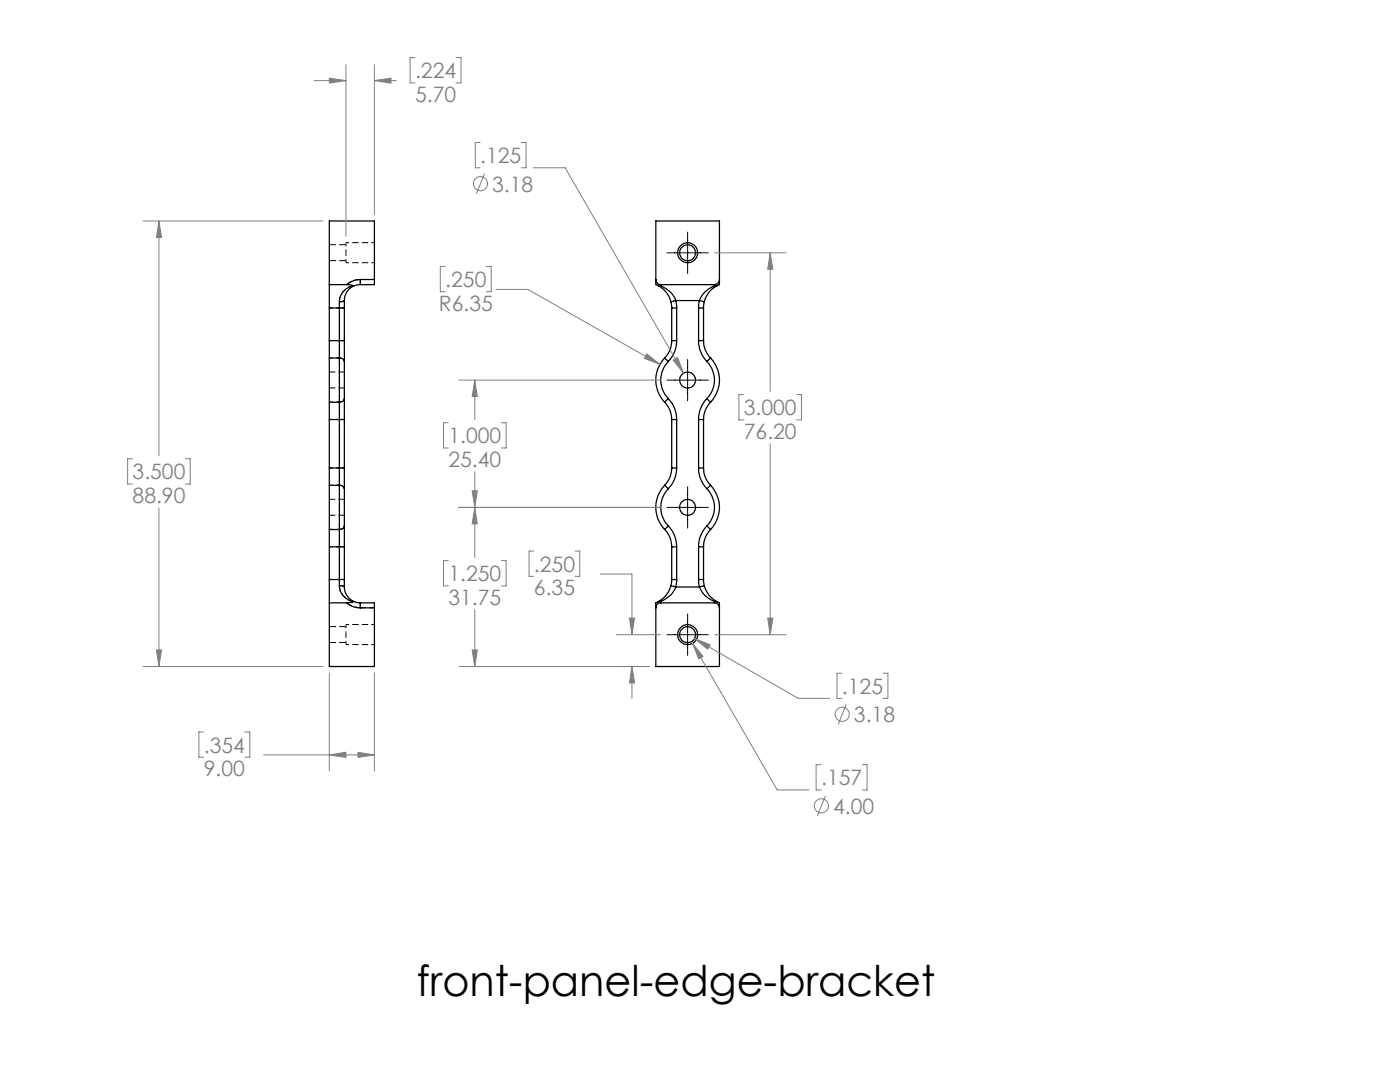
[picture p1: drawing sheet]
<svg xmlns="http://www.w3.org/2000/svg" width="279mm" height="216mm" viewBox="0 0 279 216" stroke-linecap="round" stroke-linejoin="round" font-family="sans-serif">
<g fill="none" stroke="#000" stroke-width=".25">
<path d="M65.7 56.8v4.7M65.7 56.8h3.5M68.7 60l-.3 .1-.7 .1M68.7 60v1.5M69.2 56.8l1.1 .2M70.3 57a3.5 3.5 0 0 0-2.6 3.2M70.3 57h.3M70.6 57a3.3 3.3 0 0 0-1.9 3M71.9 55.8v1M71.9 56.8l-1.3 .2M71.9 55.8a4.4 4.4 0 0 0-2.7 1M71.9 55.8h2.8"/>
<path d="M74.7 55.8v1h-2.8M74.7 55.8v-11.7h-9v12.7M130.9 55.8a1.02 1.02 0 0 0 1 1M130.9 55.8v1l.4 .2M130.9 55.8v-11.7h12.7v11.7M131.3 57h.6M131.3 57a4.9 4.9 0 0 1 2.6 3.2M131.9 56.8v.2M131.9 57l.5 .3a4.7 4.7 0 0 1 2.5 2.7M131.9 56.8h10.7M134.9 60l-1 .2M134.9 60l.1 1.5"/>
<path d="M134.9 60h4.7M139.6 60l.9 .2M139.6 60l-.2 1.5M142.6 56.8v.2M142.6 57a5.1 5.1 0 0 0-3 3M143.2 57h-.6M143.2 57a4.9 4.9 0 0 0-2.7 3.2M143.6 55.8a1.02 1.02 0 0 1-1 1M143.6 55.8v.4a.5 .5 0 0 1-.4 .8M65.7 71.4v8.9M65.7 68v3.4M65.7 61.5h2"/>
<path d="M65.7 61.5v6.5M65.7 71.4h2M65.7 68h2M67.7 60.2v1.3M67.7 71.4v8.9M67.7 71.4a.9 .9 0 0 1 1 .7M67.7 68v3.4M67.7 68h1M67.7 61.5h1M67.7 61.5v6.5M68.7 72.1v7.5M68.7 79.6a.88 .88 0 0 1-1 .7"/>
<path d="M68.7 68v4.1M68.7 79.6v4.1M68.7 61.5v6.5M132.6 71.4a6.4 6.4 0 0 0 0 8.9M132.6 71.4l.8 .7M133.4 79.6a5.9 5.9 0 0 1 1.6 4.1M133.4 79.6l-.8 .7M133.4 72.1a5.3 5.3 0 0 0 0 7.5M133.9 60.2l.2 1.3M134.1 68h.9M134.1 61.5h.9M134.1 68a4.8 4.8 0 0 1-1.5 3.4"/>
<path d="M134.1 61.5v6.5M135 68a5.9 5.9 0 0 1-1.6 4.1M135 61.5v6.5M139.4 68a5.9 5.9 0 0 0 1.7 4.1M139.4 68h1M139.4 61.5h1M139.4 61.5v6.5M140.4 68a4.8 4.8 0 0 0 1.4 3.4M140.4 61.5v6.5M140.5 60.2l-.1 1.3M141.1 79.6l.7 .7M141.1 72.1a5.3 5.3 0 0 1 0 7.5"/>
<path d="M141.1 79.6a5.9 5.9 0 0 0-1.7 4.1M141.8 71.4a6.4 6.4 0 0 1 0 8.9M141.8 71.4l-.7 .7M65.7 96.8v8.9M65.7 93.4v3.4M65.7 80.3v3.4M65.7 83.7v9.7M65.7 96.8h2M65.7 80.3h2M65.7 93.4h2M65.7 83.7h2M67.7 96.8v8.9"/>
<path d="M67.7 96.8a.9 .9 0 0 1 1 .7M67.7 93.4v3.4M67.7 80.3v3.4M67.7 93.4h1M67.7 83.7h1M67.7 83.7v9.7M68.7 97.5v7.5M68.7 93.4v4.1M68.7 83.7v9.7M132.6 96.8a6.4 6.4 0 0 0 0 8.9M132.6 96.8l.8 .7M132.6 80.3a4.8 4.8 0 0 1 1.5 3.4"/>
<path d="M133.4 97.5a5.3 5.3 0 0 0 0 7.5M134.1 83.7h.9M134.1 93.4h.9M134.1 93.4a4.8 4.8 0 0 1-1.5 3.4M134.1 83.7v9.7M135 93.4a5.9 5.9 0 0 1-1.6 4.1M135 83.7v9.7M139.4 93.4a5.9 5.9 0 0 0 1.7 4.1M139.4 93.4h1M139.4 83.7h1M139.4 83.7v9.7M140.4 93.4a4.8 4.8 0 0 0 1.4 3.4"/>
<path d="M140.4 83.7v9.7M141.1 97.5a5.3 5.3 0 0 1 0 7.5M141.8 96.8l-.7 .7M141.8 80.3a4.8 4.8 0 0 0-1.4 3.4M141.8 96.8a6.4 6.4 0 0 1 0 8.9M65.7 115.6v4.7M65.7 105.7v3.4M65.7 115.6h2M65.7 109.1v6.5M65.7 105.7h2M65.7 109.1h2M67.7 115.6v1.3"/>
<path d="M67.7 116.9a3.5 3.5 0 0 0 2.6 3.2M67.7 116.9h.7l.3 .2M67.7 105.7v3.4M67.7 109.1h1M67.7 115.6h1M67.7 109.1v6.5M68.7 105a.88 .88 0 0 1-1 .7M68.7 117.1a3.2 3.2 0 0 0 1.9 2.9M68.7 105v4.1M68.7 115.6v1.5M68.7 109.1v6.5M132.6 105.7a4.8 4.8 0 0 1 1.5 3.4"/>
<path d="M133.4 105l-.8 .7M133.4 105a5.9 5.9 0 0 1 1.6 4.1M133.9 116.9l-.7 1.5a4.7 4.7 0 0 1-1.9 1.7M133.9 116.9l1 .2M134.1 109.1h.9M134.1 115.6h.9M134.1 115.6l-.2 1.3M134.1 109.1v6.5M134.9 117.1l-.2 .5a5.4 5.4 0 0 1-2.8 2.4M134.9 117.1h4.7M135 115.6l-.1 1.5M135 109.1v6.5"/>
<path d="M139.4 115.6l.2 1.5M139.4 115.6h1M139.4 109.1h1M139.4 109.1v6.5M139.6 117.1l.2 .5a5.4 5.4 0 0 0 2.8 2.4M140.4 115.6l.1 1.3M140.4 109.1v6.5M140.5 116.9l.5 1a4.6 4.6 0 0 0 2.2 2.2M140.5 116.9l-.9 .2M141.1 105a5.9 5.9 0 0 0-1.7 4.1M141.1 105l.7 .7M141.8 105.7a4.8 4.8 0 0 0-1.4 3.4"/>
<path d="M65.7 120.3h3.5M65.7 120.3v12.7h9v-11.7M69.2 120.3a4.1 4.1 0 0 0 2.7 1M70.3 120.1l-1.1 .2M70.6 120l-.3 .1M70.6 120l1.3 .3M71.9 120.3v1M71.9 120.3h2.8v1M71.9 121.3h2.8M130.9 121.3v11.7h12.7v-11.7M131.3 120.1a.52 .52 0 0 0-.4 .8v.4M131.9 120.3a.96 .96 0 0 0-1 1"/>
<path d="M131.9 120v.3M131.9 120l-.6 .1M131.9 120.3h10.7M142.6 120.3a.96 .96 0 0 1 1 1M142.6 120v.3M142.6 120l.6 .1M143.2 120.1l.4 .2v1"/>
<circle cx="137.2" cy="50.4" r="1.59"/>
<circle cx="137.2" cy="50.4" r="2"/>
<circle cx="137.2" cy="75.8" r="1.59"/>
<circle cx="137.2" cy="101.2" r="1.59"/>
<circle cx="137.2" cy="126.6" r="1.59"/>
<circle cx="137.2" cy="126.6" r="2"/>
</g>
<path d="M69 48.4v4M71.9 55.8v1M67.7 60.2l1-.3M67.7 67.9h1M67.7 61.4h1M67.7 83.7h1M67.7 93.3h1M67.7 116.8l1 .3M67.7 109.1h1M67.7 115.6h1M69 124.6v4M71.9 121.3v-1" fill="none" stroke="#000" stroke-width=".2" stroke-dasharray="1.3 .6" stroke-dashoffset=".5" stroke-linecap="butt"/>
<path d="M70.4 57a3.5 3.5 0 0 0-2.7 3.2M67.7 116.8a3.5 3.5 0 0 0 2.7 3.3" fill="none" stroke="#000" stroke-width=".2" stroke-dasharray="1.3 .6" stroke-dashoffset=".3" stroke-linecap="butt"/>
<path d="M65.7 52h3.3M69 48.8h-3.3M67.7 67.9v3.5M67.7 80.2v3.5M67.7 93.3v3.5M67.7 105.6v3.5M65.7 128.2h3.3M69 125h-3.3" fill="none" stroke="#000" stroke-width=".2" stroke-dasharray="1.3 .6" stroke-dashoffset="-.1" stroke-linecap="butt"/>
<path d="M67.7 71.4a.89 .89 0 0 1 1 .7M67.7 80.2a.89 .89 0 0 0 1-.7M67.7 96.8a.89 .89 0 0 1 1 .7M67.7 105.6a.89 .89 0 0 0 1-.7" fill="none" stroke="#000" stroke-width=".2" stroke-dasharray="1.3 .6" stroke-dashoffset=".7" stroke-linecap="butt"/>
<g fill="none" stroke="#000" stroke-width=".2" stroke-dasharray="1.3 .6" stroke-dashoffset=".6" stroke-linecap="butt">
<path d="M69 52.4h5.7M74.7 48.4h-5.7M65.7 61.4h2M65.7 71.4h2M67.7 60.2v1.2M67.7 67.9h-2M65.7 83.7h2M65.7 96.8h2M67.7 83.7v9.6M67.7 93.3h-2M67.7 80.2h-2M65.7 109.1h2"/>
<path d="M67.7 115.6v1.2M67.7 115.6h-2M67.7 105.6h-2M69 128.6h5.7M74.7 124.6h-5.7"/>
</g>
<path d="M74.7 55.8h-2.8M67.7 61.4v6.5M67.7 109.1v6.5M71.9 121.3h2.8" fill="none" stroke="#000" stroke-width=".2" stroke-dasharray="1.3 .6" stroke-dashoffset=".2" stroke-linecap="butt"/>
<path d="M67.7 71.4v8.8M67.7 96.8v8.8" fill="none" stroke="#000" stroke-width=".2" stroke-dasharray="1.3 .6" stroke-linecap="butt"/>
<path d="M71.9 55.8a4.2 4.2 0 0 0-2.7 1M65.7 77.4h3M68.7 74.2h-3M68.7 99.6h-3M65.7 102.8h3M69.2 120.3a4.2 4.2 0 0 0 2.7 1" fill="none" stroke="#000" stroke-width=".2" stroke-dasharray="1.3 .6" stroke-dashoffset=".1" stroke-linecap="butt"/>
<g fill="none" stroke="#808080" stroke-width=".2">
<path d="M62.7 16.1h6.3M65.7 15.6l3.3 .5-3.3 .5zM69 12.9v34.3M74.7 16.1l3.3-.5v1zM74.7 12.9v29.9M74.7 16.1h4.4M82.8 11.5h-1v5h1M91 11.5h1v5h-1M95.8 28.4h-.9v5.1h.9M96.7 34.6l-1.6 4.1M104 28.4h1v5.1h-1M106.4 33.5h6.4l23.6 41"/>
<path d="M28.5 44.1h36M31.7 44.1v46.8M31.7 44.1l.5 3.3h-1zM88.9 53.2h-1v5h1M97 53.2h1v5h-1M99 57.7h6.3l26.4 15M142.6 50.4h14.3M153.7 50.4l.5 3.3h-1zM153.7 50.4v27.7M91.6 75.8h40.2M94.8 75.8l.4 3.3h-1zM94.8 75.8v7.9"/>
<path d="M129.1 70.6l2.6 2.1-3.1-1.2zM134.3 71.9l.9-.6 1.2 3.2zM148.4 78.7h-.9v5.1h.9M159 78.7h.9v5.1h-.9M26.5 91.5h-1v5.1h1M37 91.5h1v5.1h-1M89.5 84.3h-1v5.1h1M94.2 97.9h1l-.4 3.3zM94.8 94.1v17.1M100 84.3h1v5.1h-1M153.7 88.5v38.1M31.7 101.4v31.6"/>
<path d="M89.5 111.9h-1v5h1M91.6 101.2h40.2M94.8 101.2l.4 3.3h-1zM100 111.9h1v5h-1M106.5 110h-.9v5h.9M114.8 110h.9v5h-.9M119.8 114.5h6.3v12.1M28.5 133h36M31.2 129.7h1l-.5 3.3zM65.7 134.3v19.5M74.7 134.3v19.5M91.6 133h38"/>
<path d="M94.2 129.7h1l-.4 3.3zM94.8 121.7v11.3M122.9 126.6h8.9M125.6 123.3h1l-.5 3.3zM126.1 133l.5 3.3h-1zM126.1 133v6.3M138.2 128.4l2.1 2.6-.8 .5zM138.2 128.4l16.9 29.2h6.4M138.6 127.4l3.1 1.3-.5 .8zM138.6 127.4l20.7 11.9h6.3M142.6 126.6h14.3M153.2 123.3h1l-.5 3.3z"/>
<path d="M168 134.3h-1v5h1M176.2 134.3h1v5h-1M40.6 146h-.9v5.1h.9M48.9 146h.9v5.1h-.9M52.6 150.6h22.1M65.7 150.6l3.3-.5v1zM71.4 150.1l3.3 .5-3.3 .5zM163.9 152.6h-1v5h1M164.7 158.8l-1.6 4M168.9 140.5l-1.6 4M172.1 152.6h.9v5h-.9"/>
<circle cx="95.9" cy="36.6" r="1.42"/>
<circle cx="168.1" cy="142.5" r="1.4"/>
<circle cx="163.9" cy="160.8" r="1.42"/>
</g>
<path d="M133.1 50.4h8.3M137.2 46.3v8.3M133.1 75.8h8.3M137.2 71.7v8.3M137.2 97.1v8.3M133.1 101.2h8.3M133.1 126.6h8.3M137.2 122.5v8.3" fill="none" stroke="#000" stroke-width=".2"/>
<path d="M138.2 128.4l1.3 3.1 .8-.5zM138.6 127.4l2.6 2.1 .5-.8zM125.6 123.3h1l-.5 3.3zM126.1 133l.5 3.3h-1zM94.8 101.2l.4 3.3h-1zM94.2 129.7h1l-.4 3.3zM94.8 75.8l.4 3.3h-1zM94.2 97.9h1l-.4 3.3zM153.7 50.4l.5 3.3h-1zM153.2 123.3h1l-.5 3.3zM129.1 70.6l-.5 .9 3.1 1.2zM134.3 71.9l2.1 2.6-1.2-3.2zM31.7 44.1l.5 3.3h-1zM31.2 129.7h1l-.5 3.3zM71.4 150.1l3.3 .5-3.3 .5zM65.7 150.6l3.3-.5v1zM74.7 16.1l3.3-.5v1zM65.7 15.6l3.3 .5-3.3 .5z" fill="#808080"/>
<text font-size="8.5" x="83.2" y="198.7">front-panel-edge-bracket</text>
<g font-size="4.2" fill="#808080">
<text x="82.8" y="15.6">.224</text>
<text x="82.8" y="20.4">5.70</text>
<text x="95.8" y="32.5">.125</text>
<text x="98.2" y="38.2">3.18</text>
<text x="88.9" y="57.3">.250</text>
<text x="87.6" y="62">R6.35</text>
<text x="148.4" y="82.8">3.000</text>
<text x="89.5" y="88.4">1.000</text>
<text x="148.4" y="87.6">76.20</text>
<text x="26.5" y="95.7">3.500</text>
<text x="89.5" y="93.2">25.40</text>
<text x="26.5" y="100.4">88.90</text>
<text x="89.5" y="116">1.250</text>
<text x="106.6" y="114.1">.250</text>
<text x="106.6" y="118.8">6.35</text>
<text x="89.5" y="120.7">31.75</text>
<text x="168" y="138.4">.125</text>
<text x="170.4" y="144.1">3.18</text>
<text x="40.7" y="150.2">.354</text>
<text x="40.7" y="154.9">9.00</text>
<text x="163.9" y="156.7">.157</text>
<text x="166.3" y="162.4">4.00</text>
</g>
</svg>
